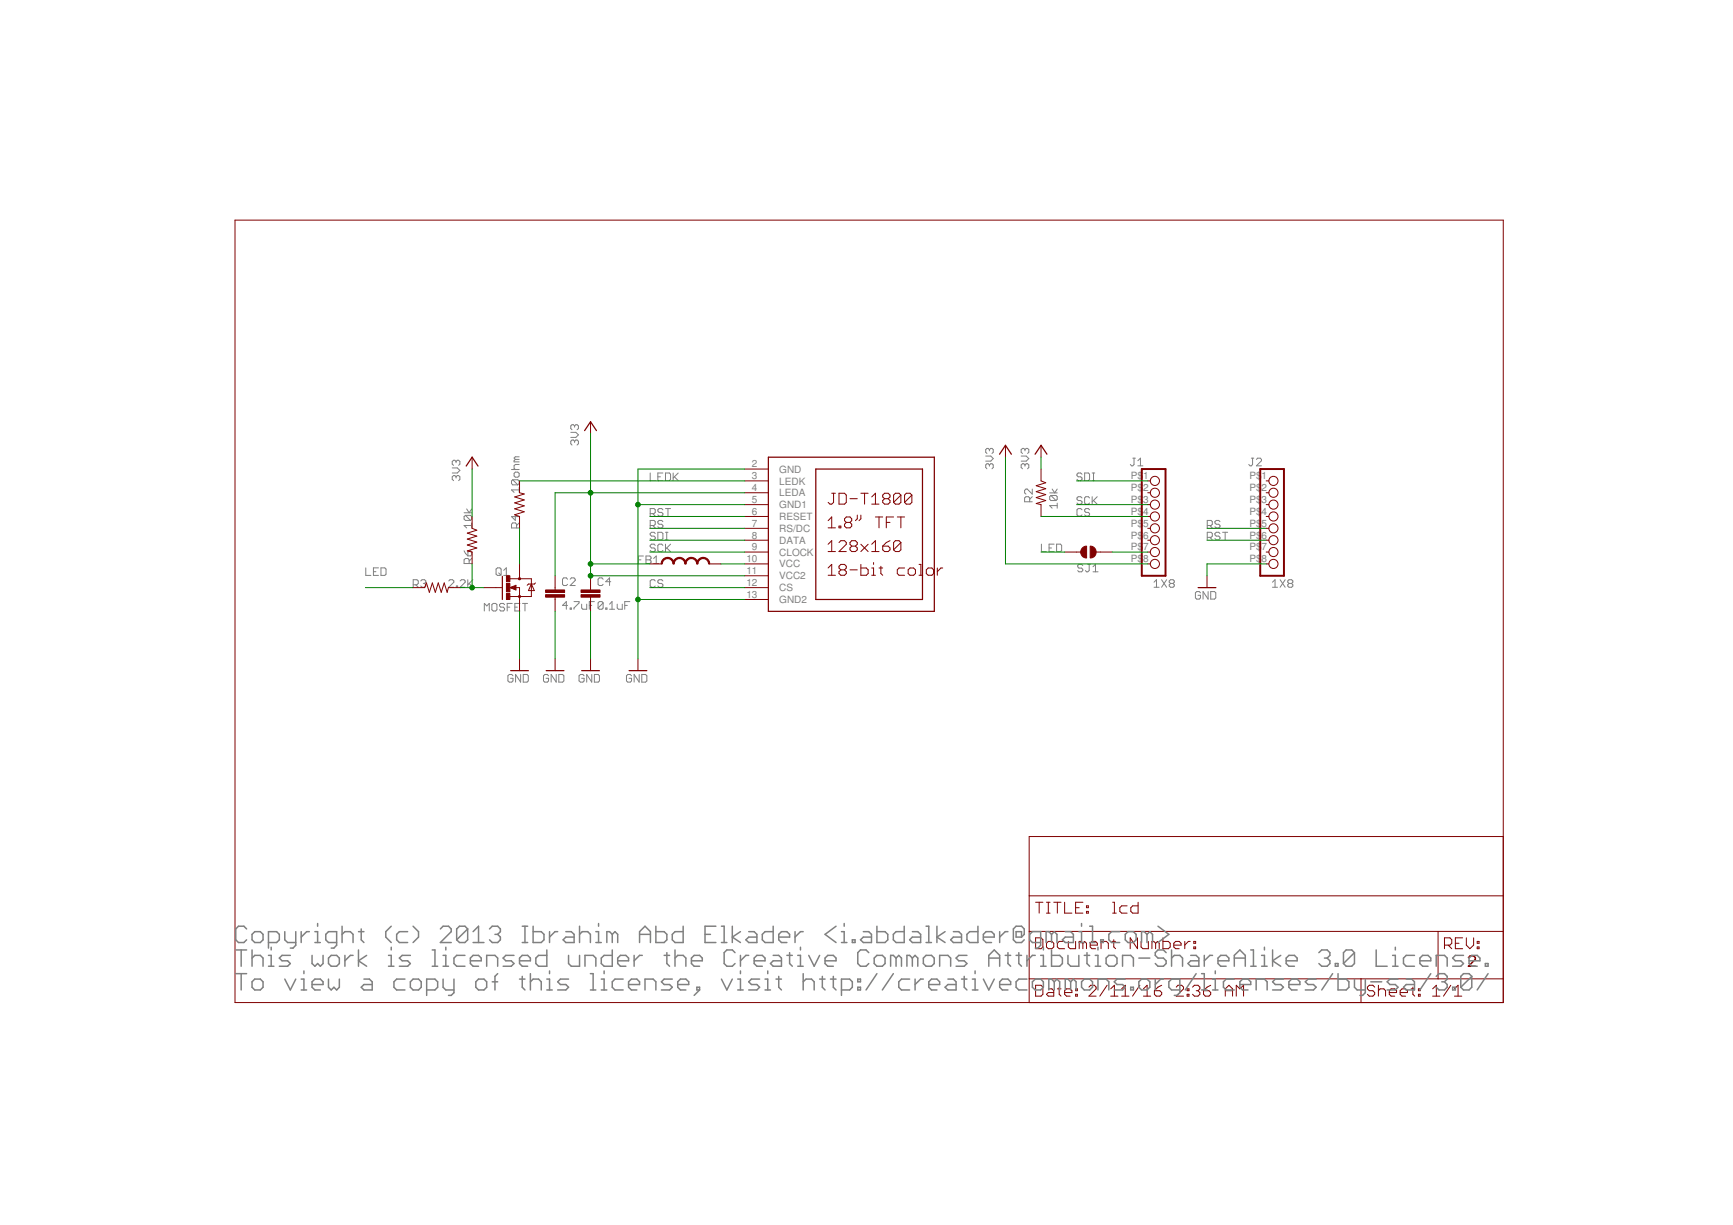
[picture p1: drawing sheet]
<?xml version="1.0" encoding="utf-8"?>
<!DOCTYPE eagle SYSTEM "eagle.dtd">
<eagle version="6.1">
<drawing>
<settings>
<setting alwaysvectorfont="no"/>
<setting verticaltext="up"/>
</settings>
<grid distance="0.1" unitdist="inch" unit="inch" style="lines" multiple="1" display="no" altdistance="0.01" altunitdist="inch" altunit="inch"/>
<schematic xreflabel="%F%N/%S.%C%R" xrefpart="/%S.%C%R">
<libraries>
<library name="SparkFun">
<symbols>
<symbol name="GND">
<wire x1="-1.905" y1="0" x2="1.905" y2="0" width="0.254" layer="94"/>
<text x="-2.54" y="-2.54" size="1.778" layer="96">&gt;VALUE</text>
<pin name="GND" x="0" y="2.54" visible="off" length="short" direction="sup" rot="R270"/>
</symbol>
</symbols>
<devicesets>
<deviceset name="GND" prefix="GND">
<gates>
<gate name="1" symbol="GND" x="0" y="0"/>
</gates>
<devices>
<device name="">
<technologies>
<technology name=""/>
</technologies>
</device>
</devices>
</deviceset>
</devicesets>
</library>
<library name="sfe">
<symbols>
<symbol name="CAP">
<wire x1="0" y1="2.54" x2="0" y2="2.032" width="0.1524" layer="94"/>
<wire x1="0" y1="0" x2="0" y2="0.508" width="0.1524" layer="94"/>
<text x="1.524" y="2.921" size="1.778" layer="95">&gt;NAME</text>
<text x="1.524" y="-2.159" size="1.778" layer="96">&gt;VALUE</text>
<rectangle x1="-2.032" y1="0.508" x2="2.032" y2="1.016" layer="94"/>
<rectangle x1="-2.032" y1="1.524" x2="2.032" y2="2.032" layer="94"/>
<pin name="1" x="0" y="5.08" visible="off" length="short" direction="pas" swaplevel="1" rot="R270"/>
<pin name="2" x="0" y="-2.54" visible="off" length="short" direction="pas" swaplevel="1" rot="R90"/>
</symbol>
<symbol name="RESISTOR">
<wire x1="-2.54" y1="0" x2="-2.159" y2="1.016" width="0.1524" layer="94"/>
<wire x1="-2.159" y1="1.016" x2="-1.524" y2="-1.016" width="0.1524" layer="94"/>
<wire x1="-1.524" y1="-1.016" x2="-0.889" y2="1.016" width="0.1524" layer="94"/>
<wire x1="-0.889" y1="1.016" x2="-0.254" y2="-1.016" width="0.1524" layer="94"/>
<wire x1="-0.254" y1="-1.016" x2="0.381" y2="1.016" width="0.1524" layer="94"/>
<wire x1="0.381" y1="1.016" x2="1.016" y2="-1.016" width="0.1524" layer="94"/>
<wire x1="1.016" y1="-1.016" x2="1.651" y2="1.016" width="0.1524" layer="94"/>
<wire x1="1.651" y1="1.016" x2="2.286" y2="-1.016" width="0.1524" layer="94"/>
<wire x1="2.286" y1="-1.016" x2="2.54" y2="0" width="0.1524" layer="94"/>
<text x="-3.81" y="1.4986" size="1.778" layer="95">&gt;NAME</text>
<text x="-3.81" y="-3.302" size="1.778" layer="96">&gt;VALUE</text>
<pin name="2" x="5.08" y="0" visible="off" length="short" direction="pas" swaplevel="1" rot="R180"/>
<pin name="1" x="-5.08" y="0" visible="off" length="short" direction="pas" swaplevel="1"/>
</symbol>
<symbol name="INDUCTOR">
<wire x1="0" y1="5.08" x2="1.27" y2="3.81" width="0.254" layer="94" curve="-90" cap="flat"/>
<wire x1="0" y1="2.54" x2="1.27" y2="3.81" width="0.254" layer="94" curve="90" cap="flat"/>
<wire x1="0" y1="2.54" x2="1.27" y2="1.27" width="0.254" layer="94" curve="-90" cap="flat"/>
<wire x1="0" y1="0" x2="1.27" y2="1.27" width="0.254" layer="94" curve="90" cap="flat"/>
<wire x1="0" y1="0" x2="1.27" y2="-1.27" width="0.254" layer="94" curve="-90" cap="flat"/>
<wire x1="0" y1="-2.54" x2="1.27" y2="-1.27" width="0.254" layer="94" curve="90" cap="flat"/>
<wire x1="0" y1="-2.54" x2="1.27" y2="-3.81" width="0.254" layer="94" curve="-90" cap="flat"/>
<wire x1="0" y1="-5.08" x2="1.27" y2="-3.81" width="0.254" layer="94" curve="90" cap="flat"/>
<text x="2.54" y="5.08" size="1.778" layer="95">&gt;NAME</text>
<text x="2.54" y="-5.08" size="1.778" layer="96">&gt;VALUE</text>
<pin name="1" x="0" y="7.62" visible="off" length="short" direction="pas" swaplevel="1" rot="R270"/>
<pin name="2" x="0" y="-7.62" visible="off" length="short" direction="pas" swaplevel="1" rot="R90"/>
</symbol>
<symbol name="MOSFET-NCHANNEL">
<wire x1="-3.6576" y1="2.413" x2="-3.6576" y2="-2.54" width="0.254" layer="94"/>
<wire x1="0" y1="1.905" x2="-2.0066" y2="1.905" width="0.1524" layer="94"/>
<wire x1="0" y1="0" x2="0" y2="-1.905" width="0.1524" layer="94"/>
<wire x1="-2.032" y1="-1.905" x2="0" y2="-1.905" width="0.1524" layer="94"/>
<wire x1="0" y1="2.54" x2="0" y2="1.905" width="0.1524" layer="94"/>
<wire x1="0" y1="1.905" x2="2.54" y2="1.905" width="0.1524" layer="94"/>
<wire x1="2.54" y1="-1.905" x2="0" y2="-1.905" width="0.1524" layer="94"/>
<wire x1="0" y1="-1.905" x2="0" y2="-2.54" width="0.1524" layer="94"/>
<wire x1="-3.81" y1="0" x2="-5.08" y2="0" width="0.1524" layer="94"/>
<wire x1="-2.032" y1="0" x2="-0.762" y2="-0.508" width="0.1524" layer="94"/>
<wire x1="-0.762" y1="-0.508" x2="-0.762" y2="0.508" width="0.1524" layer="94"/>
<wire x1="-0.762" y1="0.508" x2="-2.032" y2="0" width="0.1524" layer="94"/>
<wire x1="-0.889" y1="0" x2="0" y2="0" width="0.1524" layer="94"/>
<wire x1="-0.889" y1="0.254" x2="-1.778" y2="0" width="0.3048" layer="94"/>
<wire x1="-1.778" y1="0" x2="-0.889" y2="-0.254" width="0.3048" layer="94"/>
<wire x1="-0.889" y1="-0.254" x2="-0.889" y2="0" width="0.3048" layer="94"/>
<wire x1="-0.889" y1="0" x2="-1.143" y2="0" width="0.3048" layer="94"/>
<wire x1="2.54" y1="1.905" x2="2.54" y2="0.762" width="0.1524" layer="94"/>
<wire x1="2.54" y1="0.762" x2="2.54" y2="-1.905" width="0.1524" layer="94"/>
<wire x1="2.54" y1="0.762" x2="1.905" y2="-0.635" width="0.1524" layer="94"/>
<wire x1="1.905" y1="-0.635" x2="3.175" y2="-0.635" width="0.1524" layer="94"/>
<wire x1="3.175" y1="-0.635" x2="2.54" y2="0.762" width="0.1524" layer="94"/>
<wire x1="1.905" y1="0.762" x2="2.54" y2="0.762" width="0.1524" layer="94"/>
<wire x1="2.54" y1="0.762" x2="3.175" y2="0.762" width="0.1524" layer="94"/>
<wire x1="3.175" y1="0.762" x2="3.429" y2="1.016" width="0.1524" layer="94"/>
<wire x1="1.905" y1="0.762" x2="1.651" y2="0.508" width="0.1524" layer="94"/>
<circle x="0" y="-1.905" radius="0.127" width="0.4064" layer="94"/>
<circle x="0" y="1.905" radius="0.127" width="0.4064" layer="94"/>
<text x="5.08" y="2.54" size="1.778" layer="95">&gt;NAME</text>
<text x="5.08" y="0" size="1.778" layer="96">&gt;VALUE</text>
<text x="-1.27" y="2.54" size="0.8128" layer="93">D</text>
<text x="-1.27" y="-3.556" size="0.8128" layer="93">S</text>
<text x="-5.08" y="-1.27" size="0.8128" layer="93">G</text>
<rectangle x1="-2.794" y1="-2.54" x2="-2.032" y2="-1.27" layer="94"/>
<rectangle x1="-2.794" y1="1.27" x2="-2.032" y2="2.54" layer="94"/>
<rectangle x1="-2.794" y1="-0.889" x2="-2.032" y2="0.889" layer="94"/>
<pin name="G" x="-7.62" y="0" visible="off" length="short" direction="pas"/>
<pin name="D" x="0" y="5.08" visible="off" length="short" direction="pas" rot="R270"/>
<pin name="S" x="0" y="-5.08" visible="off" length="short" direction="pas" rot="R90"/>
</symbol>
<symbol name="SJ">
<wire x1="0.381" y1="0.635" x2="0.381" y2="-0.635" width="1.27" layer="94" curve="-180" cap="flat"/>
<wire x1="-0.381" y1="-0.635" x2="-0.381" y2="0.635" width="1.27" layer="94" curve="-180" cap="flat"/>
<wire x1="2.54" y1="0" x2="1.651" y2="0" width="0.1524" layer="94"/>
<wire x1="-2.54" y1="0" x2="-1.651" y2="0" width="0.1524" layer="94"/>
<text x="-2.54" y="2.54" size="1.778" layer="95">&gt;NAME</text>
<pin name="2" x="5.08" y="0" visible="off" length="short" direction="pas" swaplevel="1" rot="R180"/>
<pin name="1" x="-5.08" y="0" visible="off" length="short" direction="pas" swaplevel="1"/>
</symbol>
</symbols>
<devicesets>
<deviceset name="CAP" prefix="C" uservalue="yes">
<gates>
<gate name="G$1" symbol="CAP" x="0" y="0"/>
</gates>
<devices>
<device name="PTH" package="CAP-PTH-SMALL">
<connects>
<connect gate="G$1" pin="1" pad="1"/>
<connect gate="G$1" pin="2" pad="2"/>
</connects>
<technologies>
<technology name=""/>
</technologies>
</device>
<device name="PTH2" package="CAP-PTH-SMALL2">
<connects>
<connect gate="G$1" pin="1" pad="1"/>
<connect gate="G$1" pin="2" pad="2"/>
</connects>
<technologies>
<technology name=""/>
</technologies>
</device>
<device name="0805" package="0805">
<connects>
<connect gate="G$1" pin="1" pad="1"/>
<connect gate="G$1" pin="2" pad="2"/>
</connects>
<technologies>
<technology name=""/>
</technologies>
</device>
<device name="PTH3" package="CAP-PTH-LARGE">
<connects>
<connect gate="G$1" pin="1" pad="1"/>
<connect gate="G$1" pin="2" pad="2"/>
</connects>
<technologies>
<technology name=""/>
</technologies>
</device>
<device name="SMD" package="GRM43D">
<connects>
<connect gate="G$1" pin="1" pad="A"/>
<connect gate="G$1" pin="2" pad="C"/>
</connects>
<technologies>
<technology name=""/>
</technologies>
</device>
<device name="0603-CAP" package="0603-CAP">
<connects>
<connect gate="G$1" pin="1" pad="1"/>
<connect gate="G$1" pin="2" pad="2"/>
</connects>
<technologies>
<technology name=""/>
</technologies>
</device>
<device name="0402-CAP" package="0402-CAP">
<connects>
<connect gate="G$1" pin="1" pad="1"/>
<connect gate="G$1" pin="2" pad="2"/>
</connects>
<technologies>
<technology name=""/>
</technologies>
</device>
<device name="PTH1" package="CAP-PTH-5MM">
<connects>
<connect gate="G$1" pin="1" pad="1"/>
<connect gate="G$1" pin="2" pad="2"/>
</connects>
<technologies>
<technology name=""/>
</technologies>
</device>
<device name="_" package="AXIAL-5MM">
<connects>
<connect gate="G$1" pin="1" pad="P$1"/>
<connect gate="G$1" pin="2" pad="P$2"/>
</connects>
<technologies>
<technology name=""/>
</technologies>
</device>
<device name="1210" package="1210">
<connects>
<connect gate="G$1" pin="1" pad="1"/>
<connect gate="G$1" pin="2" pad="2"/>
</connects>
<technologies>
<technology name=""/>
</technologies>
</device>
<device name="1206" package="1206">
<connects>
<connect gate="G$1" pin="1" pad="1"/>
<connect gate="G$1" pin="2" pad="2"/>
</connects>
<technologies>
<technology name=""/>
</technologies>
</device>
<device name="ASMD" package="CTZ3">
<connects>
<connect gate="G$1" pin="1" pad="+"/>
<connect gate="G$1" pin="2" pad="-"/>
</connects>
<technologies>
<technology name=""/>
</technologies>
</device>
</devices>
</deviceset>
<deviceset name="RESISTOR" prefix="R" uservalue="yes">
<gates>
<gate name="G$1" symbol="RESISTOR" x="0" y="0"/>
</gates>
<devices>
<device name="1206" package="1206">
<connects>
<connect gate="G$1" pin="1" pad="1"/>
<connect gate="G$1" pin="2" pad="2"/>
</connects>
<technologies>
<technology name=""/>
</technologies>
</device>
<device name="AXIAL-0.3" package="AXIAL-0.3">
<connects>
<connect gate="G$1" pin="1" pad="P$1"/>
<connect gate="G$1" pin="2" pad="P$2"/>
</connects>
<technologies>
<technology name=""/>
</technologies>
</device>
<device name="2010" package="R2010">
<connects>
<connect gate="G$1" pin="1" pad="1"/>
<connect gate="G$1" pin="2" pad="2"/>
</connects>
<technologies>
<technology name=""/>
</technologies>
</device>
<device name="0805-RES" package="0805">
<connects>
<connect gate="G$1" pin="1" pad="1"/>
<connect gate="G$1" pin="2" pad="2"/>
</connects>
<technologies>
<technology name=""/>
</technologies>
</device>
<device name="0603-RES" package="0603-RES">
<connects>
<connect gate="G$1" pin="1" pad="1"/>
<connect gate="G$1" pin="2" pad="2"/>
</connects>
<technologies>
<technology name=""/>
</technologies>
</device>
<device name="0402-RES" package="0402-RES">
<connects>
<connect gate="G$1" pin="1" pad="1"/>
<connect gate="G$1" pin="2" pad="2"/>
</connects>
<technologies>
<technology name=""/>
</technologies>
</device>
<device name="PTH-1/6W" package="1/6W-RES">
<connects>
<connect gate="G$1" pin="1" pad="1"/>
<connect gate="G$1" pin="2" pad="2"/>
</connects>
<technologies>
<technology name=""/>
</technologies>
</device>
<device name="2512" package="R2512">
<connects>
<connect gate="G$1" pin="1" pad="1"/>
<connect gate="G$1" pin="2" pad="2"/>
</connects>
<technologies>
<technology name=""/>
</technologies>
</device>
<device name="PTH-1/4W" package="AXIAL-0.4">
<connects>
<connect gate="G$1" pin="1" pad="P$1"/>
<connect gate="G$1" pin="2" pad="P$2"/>
</connects>
<technologies>
<technology name=""/>
</technologies>
</device>
<device name="PTH-1/2W" package="AXIAL-0.5">
<connects>
<connect gate="G$1" pin="1" pad="P$1"/>
<connect gate="G$1" pin="2" pad="P$2"/>
</connects>
<technologies>
<technology name=""/>
</technologies>
</device>
<device name="PTH-1W" package="AXIAL-0.6">
<connects>
<connect gate="G$1" pin="1" pad="P$1"/>
<connect gate="G$1" pin="2" pad="P$2"/>
</connects>
<technologies>
<technology name=""/>
</technologies>
</device>
<device name="PTH-2W" package="AXIAL-0.8">
<connects>
<connect gate="G$1" pin="1" pad="P$1"/>
<connect gate="G$1" pin="2" pad="P$2"/>
</connects>
<technologies>
<technology name=""/>
</technologies>
</device>
</devices>
</deviceset>
<deviceset name="INDUCTOR" prefix="L" uservalue="yes">
<gates>
<gate name="G$1" symbol="INDUCTOR" x="0" y="0"/>
</gates>
<devices>
<device name="H*" package="INDUCTOR-1206">
<connects>
<connect gate="G$1" pin="1" pad="P$1"/>
<connect gate="G$1" pin="2" pad="P$2"/>
</connects>
<technologies>
<technology name="1206"/>
</technologies>
</device>
<device name="0603" package="0603">
<connects>
<connect gate="G$1" pin="1" pad="1"/>
<connect gate="G$1" pin="2" pad="2"/>
</connects>
<technologies>
<technology name=""/>
</technologies>
</device>
<device name="CR54" package="CR54">
<connects>
<connect gate="G$1" pin="1" pad="P$1"/>
<connect gate="G$1" pin="2" pad="P$2"/>
</connects>
<technologies>
<technology name=""/>
</technologies>
</device>
<device name="PWR" package="CDRH125">
<connects>
<connect gate="G$1" pin="1" pad="1"/>
<connect gate="G$1" pin="2" pad="2"/>
</connects>
<technologies>
<technology name=""/>
</technologies>
</device>
<device name="0402" package="C0402">
<connects>
<connect gate="G$1" pin="1" pad="1"/>
<connect gate="G$1" pin="2" pad="2"/>
</connects>
<technologies>
<technology name=""/>
</technologies>
</device>
<device name="-B82462G" package="B82462G">
<connects>
<connect gate="G$1" pin="1" pad="P$1"/>
<connect gate="G$1" pin="2" pad="P$2"/>
</connects>
<technologies>
<technology name=""/>
</technologies>
</device>
<device name="CR75" package="CR75">
<connects>
<connect gate="G$1" pin="1" pad="P$1"/>
<connect gate="G$1" pin="2" pad="P$2"/>
</connects>
<technologies>
<technology name=""/>
</technologies>
</device>
<device name="1210" package="1210">
<connects>
<connect gate="G$1" pin="1" pad="1"/>
<connect gate="G$1" pin="2" pad="2"/>
</connects>
<technologies>
<technology name=""/>
</technologies>
</device>
<device name="1007" package="1007">
<connects>
<connect gate="G$1" pin="1" pad="1"/>
<connect gate="G$1" pin="2" pad="2"/>
</connects>
<technologies>
<technology name=""/>
</technologies>
</device>
<device name="_" package="COOPER_UP4B">
<connects>
<connect gate="G$1" pin="1" pad="1"/>
<connect gate="G$1" pin="2" pad="2"/>
</connects>
<technologies>
<technology name=""/>
</technologies>
</device>
<device name="-" package="CDRH3D28">
<connects>
<connect gate="G$1" pin="1" pad="1"/>
<connect gate="G$1" pin="2" pad="2"/>
</connects>
<technologies>
<technology name=""/>
</technologies>
</device>
<device name="0805" package="0805">
<connects>
<connect gate="G$1" pin="1" pad="1"/>
<connect gate="G$1" pin="2" pad="2"/>
</connects>
<technologies>
<technology name=""/>
</technologies>
</device>
<device name="CR75_V2" package="CR75_V2">
<connects>
<connect gate="G$1" pin="1" pad="P$1"/>
<connect gate="G$1" pin="2" pad="P$2"/>
</connects>
<technologies>
<technology name=""/>
</technologies>
</device>
<device name="." package="CDRH2D09">
<connects>
<connect gate="G$1" pin="1" pad="P$1"/>
<connect gate="G$1" pin="2" pad="P$2"/>
</connects>
<technologies>
<technology name=""/>
</technologies>
</device>
</devices>
</deviceset>
<deviceset name="MOSFET-NCHANNEL" prefix="Q">
<gates>
<gate name="G$1" symbol="MOSFET-NCHANNEL" x="0" y="0"/>
</gates>
<devices>
<device name="SMD" package="SOT23-3">
<connects>
<connect gate="G$1" pin="D" pad="3"/>
<connect gate="G$1" pin="G" pad="1"/>
<connect gate="G$1" pin="S" pad="2"/>
</connects>
<technologies>
<technology name=""/>
</technologies>
</device>
<device name="PTH" package="TO-92">
<connects>
<connect gate="G$1" pin="D" pad="1"/>
<connect gate="G$1" pin="G" pad="3"/>
<connect gate="G$1" pin="S" pad="2"/>
</connects>
<technologies>
<technology name=""/>
</technologies>
</device>
<device name="FDD8580" package="DPAK">
<connects>
<connect gate="G$1" pin="D" pad="4"/>
<connect gate="G$1" pin="G" pad="1"/>
<connect gate="G$1" pin="S" pad="3"/>
</connects>
<technologies>
<technology name=""/>
</technologies>
</device>
</devices>
</deviceset>
<deviceset name="SOLDERJUMPER" prefix="SJ">
<gates>
<gate name="1" symbol="SJ" x="0" y="0"/>
</gates>
<devices>
<device name="NC" package="SJ_2S">
<connects>
<connect gate="1" pin="1" pad="1"/>
<connect gate="1" pin="2" pad="2"/>
</connects>
<technologies>
<technology name=""/>
</technologies>
</device>
<device name="TRACE" package="SJ_2S-TRACE">
<connects>
<connect gate="1" pin="1" pad="1"/>
<connect gate="1" pin="2" pad="2"/>
</connects>
<technologies>
<technology name=""/>
</technologies>
</device>
<device name="NC2" package="SJ_2S-NOTRACE">
<connects>
<connect gate="1" pin="1" pad="1"/>
<connect gate="1" pin="2" pad="2"/>
</connects>
<technologies>
<technology name=""/>
</technologies>
</device>
<device name="NO" package="SJ_2S-NO">
<connects>
<connect gate="1" pin="1" pad="1"/>
<connect gate="1" pin="2" pad="2"/>
</connects>
<technologies>
<technology name=""/>
</technologies>
</device>
</devices>
</deviceset>
</devicesets>
</library>
<library name="frames">
<symbols>
<symbol name="DINA3_L">
<frame x1="0" y1="0" x2="388.62" y2="264.16" columns="4" rows="4" layer="94" border-left="no" border-top="no" border-right="no" border-bottom="no"/>
</symbol>
<symbol name="DOCFIELD">
<wire x1="0" y1="0" x2="71.12" y2="0" width="0.1016" layer="94"/>
<wire x1="101.6" y1="15.24" x2="87.63" y2="15.24" width="0.1016" layer="94"/>
<wire x1="0" y1="0" x2="0" y2="5.08" width="0.1016" layer="94"/>
<wire x1="0" y1="5.08" x2="71.12" y2="5.08" width="0.1016" layer="94"/>
<wire x1="0" y1="5.08" x2="0" y2="15.24" width="0.1016" layer="94"/>
<wire x1="101.6" y1="15.24" x2="101.6" y2="5.08" width="0.1016" layer="94"/>
<wire x1="71.12" y1="5.08" x2="71.12" y2="0" width="0.1016" layer="94"/>
<wire x1="71.12" y1="5.08" x2="87.63" y2="5.08" width="0.1016" layer="94"/>
<wire x1="71.12" y1="0" x2="101.6" y2="0" width="0.1016" layer="94"/>
<wire x1="87.63" y1="15.24" x2="87.63" y2="5.08" width="0.1016" layer="94"/>
<wire x1="87.63" y1="15.24" x2="0" y2="15.24" width="0.1016" layer="94"/>
<wire x1="87.63" y1="5.08" x2="101.6" y2="5.08" width="0.1016" layer="94"/>
<wire x1="101.6" y1="5.08" x2="101.6" y2="0" width="0.1016" layer="94"/>
<wire x1="0" y1="15.24" x2="0" y2="22.86" width="0.1016" layer="94"/>
<wire x1="101.6" y1="35.56" x2="0" y2="35.56" width="0.1016" layer="94"/>
<wire x1="101.6" y1="35.56" x2="101.6" y2="22.86" width="0.1016" layer="94"/>
<wire x1="0" y1="22.86" x2="101.6" y2="22.86" width="0.1016" layer="94"/>
<wire x1="0" y1="22.86" x2="0" y2="35.56" width="0.1016" layer="94"/>
<wire x1="101.6" y1="22.86" x2="101.6" y2="15.24" width="0.1016" layer="94"/>
<text x="1.27" y="1.27" size="2.54" layer="94" font="vector">Date:</text>
<text x="12.7" y="1.27" size="2.54" layer="94" font="vector">&gt;LAST_DATE_TIME</text>
<text x="72.39" y="1.27" size="2.54" layer="94" font="vector">Sheet:</text>
<text x="86.36" y="1.27" size="2.54" layer="94" font="vector">&gt;SHEET</text>
<text x="88.9" y="11.43" size="2.54" layer="94" font="vector">REV:</text>
<text x="1.27" y="19.05" size="2.54" layer="94" font="vector">TITLE:</text>
<text x="1.27" y="11.43" size="2.54" layer="94" font="vector">Document Number:</text>
<text x="17.78" y="19.05" size="2.54" layer="94" font="vector">&gt;DRAWING_NAME</text>
</symbol>
</symbols>
<devicesets>
<deviceset name="DINA3_L" prefix="FRAME" uservalue="yes">
<gates>
<gate name="G$1" symbol="DINA3_L" x="0" y="0"/>
<gate name="G$2" symbol="DOCFIELD" x="287.02" y="0" addlevel="must"/>
</gates>
<devices>
<device name="">
<technologies>
<technology name=""/>
</technologies>
</device>
</devices>
</deviceset>
</devicesets>
</library>
<library name="supply1">
<symbols>
<symbol name="GND">
<wire x1="-1.905" y1="0" x2="1.905" y2="0" width="0.254" layer="94"/>
<text x="-2.54" y="-2.54" size="1.778" layer="96">&gt;VALUE</text>
<pin name="GND" x="0" y="2.54" visible="off" length="short" direction="sup" rot="R270"/>
</symbol>
</symbols>
<devicesets>
<deviceset name="GND" prefix="GND">
<gates>
<gate name="1" symbol="GND" x="0" y="0"/>
</gates>
<devices>
<device name="">
<technologies>
<technology name=""/>
</technologies>
</device>
</devices>
</deviceset>
</devicesets>
</library>
<library name="adafruit">
<symbols>
<symbol name="JD-T1800">
<wire x1="-17.78" y1="17.78" x2="17.78" y2="17.78" width="0.254" layer="94"/>
<wire x1="17.78" y1="17.78" x2="17.78" y2="-15.24" width="0.254" layer="94"/>
<wire x1="17.78" y1="-15.24" x2="-17.78" y2="-15.24" width="0.254" layer="94"/>
<wire x1="-17.78" y1="-15.24" x2="-17.78" y2="17.78" width="0.254" layer="94"/>
<wire x1="-7.62" y1="15.24" x2="15.24" y2="15.24" width="0.254" layer="94"/>
<wire x1="15.24" y1="15.24" x2="15.24" y2="-12.7" width="0.254" layer="94"/>
<wire x1="15.24" y1="-12.7" x2="-7.62" y2="-12.7" width="0.254" layer="94"/>
<wire x1="-7.62" y1="-12.7" x2="-7.62" y2="15.24" width="0.254" layer="94"/>
<text x="-5.08" y="7.62" size="2.54" layer="94">JD-T1800</text>
<text x="-5.08" y="-2.54" size="2.54" layer="94">128x160</text>
<text x="-5.08" y="-7.62" size="2.54" layer="94">18-bit color</text>
<text x="-5.08" y="2.54" size="2.54" layer="94">1.8" TFT</text>
<pin name="GND" x="-22.86" y="15.24" length="middle" direction="pwr"/>
<pin name="LEDK" x="-22.86" y="12.7" length="middle" direction="in"/>
<pin name="LEDA" x="-22.86" y="10.16" length="middle" direction="in"/>
<pin name="GND2" x="-22.86" y="-12.7" length="middle" direction="pwr"/>
<pin name="RESET" x="-22.86" y="5.08" length="middle" direction="in"/>
<pin name="RS/DC" x="-22.86" y="2.54" length="middle" direction="in"/>
<pin name="DATA" x="-22.86" y="0" length="middle"/>
<pin name="CLOCK" x="-22.86" y="-2.54" length="middle" direction="in"/>
<pin name="VCC" x="-22.86" y="-5.08" length="middle" direction="pwr"/>
<pin name="VCC2" x="-22.86" y="-7.62" length="middle" direction="pwr"/>
<pin name="CS" x="-22.86" y="-10.16" length="middle" direction="in"/>
<pin name="GND1" x="-22.86" y="7.62" length="middle" direction="pwr"/>
</symbol>
</symbols>
<devicesets>
<deviceset name="JD-T1800" prefix="LCD">
<gates>
<gate name="G$1" symbol="JD-T1800" x="0" y="-2.54"/>
</gates>
<devices>
<device name="" package="JD-T1800">
<connects>
<connect gate="G$1" pin="CLOCK" pad="9"/>
<connect gate="G$1" pin="CS" pad="12"/>
<connect gate="G$1" pin="DATA" pad="8"/>
<connect gate="G$1" pin="GND" pad="2"/>
<connect gate="G$1" pin="GND1" pad="5"/>
<connect gate="G$1" pin="GND2" pad="13"/>
<connect gate="G$1" pin="LEDA" pad="4"/>
<connect gate="G$1" pin="LEDK" pad="3"/>
<connect gate="G$1" pin="RESET" pad="6"/>
<connect gate="G$1" pin="RS/DC" pad="7"/>
<connect gate="G$1" pin="VCC" pad="10"/>
<connect gate="G$1" pin="VCC2" pad="11"/>
</connects>
<technologies>
<technology name=""/>
</technologies>
</device>
</devices>
</deviceset>
</devicesets>
</library>
<library name="supply">
<symbols>
<symbol name="3V3">
<wire x1="1.27" y1="-1.905" x2="0" y2="0" width="0.254" layer="94"/>
<wire x1="0" y1="0" x2="-1.27" y2="-1.905" width="0.254" layer="94"/>
<text x="-2.54" y="-5.08" size="1.778" layer="96" rot="R90">&gt;VALUE</text>
<pin name="3V3" x="0" y="-2.54" visible="off" length="short" direction="sup" rot="R90"/>
</symbol>
</symbols>
<devicesets>
<deviceset name="3V3" prefix="3V3">
<gates>
<gate name="G$1" symbol="3V3" x="0" y="0"/>
</gates>
<devices>
<device name="">
<technologies>
<technology name=""/>
</technologies>
</device>
</devices>
</deviceset>
</devicesets>
</library>
<library name="iofault">
<symbols>
<symbol name="GND">
<wire x1="-1.905" y1="0" x2="1.905" y2="0" width="0.254" layer="94"/>
<text x="-2.54" y="-2.54" size="1.778" layer="96">&gt;VALUE</text>
<pin name="GND" x="0" y="2.54" visible="off" length="short" direction="sup" rot="R270"/>
</symbol>
</symbols>
<devicesets>
<deviceset name="GND" prefix="GND">
<gates>
<gate name="1" symbol="GND" x="0" y="0"/>
</gates>
<devices>
<device name="">
<technologies>
<technology name=""/>
</technologies>
</device>
</devices>
</deviceset>
</devicesets>
</library>
<library name="sullins">
<symbols>
<symbol name="1X8">
<wire x1="-3.81" y1="-12.7" x2="1.27" y2="-12.7" width="0.4064" layer="94"/>
<wire x1="1.27" y1="-12.7" x2="1.27" y2="10.16" width="0.4064" layer="94"/>
<wire x1="1.27" y1="10.16" x2="-3.81" y2="10.16" width="0.4064" layer="94"/>
<wire x1="-3.81" y1="10.16" x2="-3.81" y2="-12.7" width="0.4064" layer="94"/>
<text x="-6.35" y="10.795" size="1.778" layer="95">&gt;NAME</text>
<text x="-1.27" y="-15.24" size="1.778" layer="96">&gt;VALUE</text>
<pin name="1" x="-2.54" y="7.62" visible="pad" length="short" direction="pas" function="dot"/>
<pin name="2" x="-2.54" y="5.08" visible="pad" length="short" direction="pas" function="dot"/>
<pin name="3" x="-2.54" y="2.54" visible="pad" length="short" direction="pas" function="dot"/>
<pin name="4" x="-2.54" y="0" visible="pad" length="short" direction="pas" function="dot"/>
<pin name="5" x="-2.54" y="-2.54" visible="pad" length="short" direction="pas" function="dot"/>
<pin name="6" x="-2.54" y="-5.08" visible="pad" length="short" direction="pas" function="dot"/>
<pin name="7" x="-2.54" y="-7.62" visible="pad" length="short" direction="pas" function="dot"/>
<pin name="8" x="-2.54" y="-10.16" visible="pad" length="short" direction="pas" function="dot"/>
</symbol>
</symbols>
<devicesets>
<deviceset name="1X8">
<gates>
<gate name="G$1" symbol="1X8" x="0" y="0"/>
</gates>
<devices>
<device name="" package="1X8">
<connects>
<connect gate="G$1" pin="1" pad="P$1"/>
<connect gate="G$1" pin="2" pad="P$2"/>
<connect gate="G$1" pin="3" pad="P$3"/>
<connect gate="G$1" pin="4" pad="P$4"/>
<connect gate="G$1" pin="5" pad="P$5"/>
<connect gate="G$1" pin="6" pad="P$6"/>
<connect gate="G$1" pin="7" pad="P$7"/>
<connect gate="G$1" pin="8" pad="P$8"/>
</connects>
<technologies>
<technology name=""/>
</technologies>
</device>
</devices>
</deviceset>
</devicesets>
</library>
</libraries>
<attributes>
</attributes>
<variantdefs>
</variantdefs>
<classes>
<class number="0" name="default" width="0" drill="0">
</class>
<class number="1" name="vcc" width="1.016" drill="0">
<clearance class="1" value="0.2032"/>
</class>
<class number="2" name="antenna" width="0.36321875" drill="0">
<clearance class="2" value="0.3048"/>
</class>
<class number="3" name="1.8v" width="0.4572" drill="0">
<clearance class="3" value="0.254"/>
</class>
</classes>
<parts>
<part name="FRAME1" library="frames" deviceset="DINA3_L" device=""/>
<part name="C4" library="sfe" deviceset="CAP" device="0603-CAP" value="0.1uF"/>
<part name="GND3" library="supply1" deviceset="GND" device=""/>
<part name="LCD1" library="adafruit" deviceset="JD-T1800" device=""/>
<part name="GND2" library="supply1" deviceset="GND" device=""/>
<part name="FB1" library="sfe" deviceset="INDUCTOR" device="0603"/>
<part name="3V2" library="supply" deviceset="3V3" device=""/>
<part name="GND1" library="SparkFun" deviceset="GND" device=""/>
<part name="C2" library="sfe" deviceset="CAP" device="0603-CAP" value="4.7uF"/>
<part name="R2" library="sfe" deviceset="RESISTOR" device="0603-RES" value="10k"/>
<part name="R3" library="sfe" deviceset="RESISTOR" device="0603-RES" value="2.2K"/>
<part name="Q1" library="sfe" deviceset="MOSFET-NCHANNEL" device="SMD" value="MOSFET"/>
<part name="GND36" library="iofault" deviceset="GND" device=""/>
<part name="R4" library="sfe" deviceset="RESISTOR" device="0603-RES" value="10ohm"/>
<part name="R6" library="sfe" deviceset="RESISTOR" device="0603-RES" value="10k"/>
<part name="SJ1" library="sfe" deviceset="SOLDERJUMPER" device="TRACE"/>
<part name="3V3" library="supply" deviceset="3V3" device=""/>
<part name="J1" library="sullins" deviceset="1X8" device=""/>
<part name="J2" library="sullins" deviceset="1X8" device=""/>
<part name="GND4" library="supply1" deviceset="GND" device=""/>
<part name="3V4" library="supply" deviceset="3V3" device=""/>
<part name="3V1" library="supply" deviceset="3V3" device=""/>
</parts>
<sheets>
<sheet>
<plain>
<wire x1="271.78" y1="167.64" x2="271.78" y2="0" width="0.1524" layer="94"/>
<wire x1="271.78" y1="0" x2="0" y2="0" width="0.1524" layer="94"/>
<text x="0" y="12.7" size="3.81" layer="150">Copyright (c) 2013 Ibrahim Abd Elkader &lt;i.abdalkader@gmail.com&gt;</text>
<text x="0" y="7.62" size="3.81" layer="150">This work is licensed under the Creative Commons Attribution-ShareAlike 3.0 License.</text>
<text x="0" y="2.54" size="3.81" layer="150">To view a copy of this license, visit http://creativecommons.org/licenses/by-sa/3.0/</text>
<text x="264.16" y="7.62" size="2.54" layer="94" ratio="12">2</text>
<wire x1="271.78" y1="167.64" x2="0" y2="167.64" width="0.1524" layer="94"/>
<wire x1="0" y1="167.64" x2="0" y2="0" width="0.1524" layer="94"/>
</plain>
<instances>
<instance part="FRAME1" gate="G$2" x="170.18" y="0"/>
<instance part="C4" gate="G$1" x="76.2" y="86.36"/>
<instance part="GND3" gate="1" x="76.2" y="71.12"/>
<instance part="LCD1" gate="G$1" x="132.08" y="99.06"/>
<instance part="GND2" gate="1" x="86.36" y="71.12"/>
<instance part="FB1" gate="G$1" x="96.52" y="93.98" smashed="yes" rot="R90">
<attribute name="NAME" x="86.36" y="93.98" size="1.778" layer="95"/>
<attribute name="VALUE" x="101.6" y="96.52" size="1.778" layer="96" rot="R90"/>
</instance>
<instance part="3V2" gate="G$1" x="76.2" y="124.46"/>
<instance part="GND1" gate="1" x="68.58" y="71.12"/>
<instance part="C2" gate="G$1" x="68.58" y="86.36"/>
<instance part="R2" gate="G$1" x="172.72" y="109.22" smashed="yes" rot="R270">
<attribute name="NAME" x="169.1386" y="110.49" size="1.778" layer="95" rot="R270"/>
<attribute name="VALUE" x="174.498" y="110.49" size="1.778" layer="96" rot="R270"/>
</instance>
<instance part="R3" gate="G$1" x="43.18" y="88.9" smashed="yes">
<attribute name="NAME" x="38.1" y="88.9" size="1.778" layer="95"/>
<attribute name="VALUE" x="45.72" y="88.9" size="1.778" layer="96"/>
</instance>
<instance part="Q1" gate="G$1" x="60.96" y="88.9" smashed="yes">
<attribute name="NAME" x="55.88" y="91.44" size="1.778" layer="95"/>
<attribute name="VALUE" x="53.34" y="83.82" size="1.778" layer="96"/>
</instance>
<instance part="GND36" gate="1" x="60.96" y="71.12"/>
<instance part="R4" gate="G$1" x="60.96" y="106.68" smashed="yes" rot="R90">
<attribute name="NAME" x="60.96" y="101.6" size="1.778" layer="95" rot="R90"/>
<attribute name="VALUE" x="60.96" y="109.22" size="1.778" layer="96" rot="R90"/>
</instance>
<instance part="R6" gate="G$1" x="50.8" y="99.06" smashed="yes" rot="R270">
<attribute name="NAME" x="50.8" y="93.98" size="1.778" layer="95" rot="R90"/>
<attribute name="VALUE" x="50.8" y="101.6" size="1.778" layer="96" rot="R90"/>
</instance>
<instance part="SJ1" gate="1" x="182.88" y="96.52" rot="R180"/>
<instance part="3V3" gate="G$1" x="172.72" y="119.38"/>
<instance part="J1" gate="G$1" x="198.12" y="104.14"/>
<instance part="J2" gate="G$1" x="223.52" y="104.14"/>
<instance part="GND4" gate="1" x="208.28" y="88.9"/>
<instance part="3V4" gate="G$1" x="165.1" y="119.38"/>
<instance part="3V1" gate="G$1" x="50.8" y="116.84"/>
</instances>
<busses>
</busses>
<nets>
<net name="GND" class="0">
<segment>
<pinref part="GND3" gate="1" pin="GND"/>
<wire x1="76.2" y1="73.66" x2="76.2" y2="83.82" width="0.1524" layer="91"/>
<pinref part="C4" gate="G$1" pin="2"/>
</segment>
<segment>
<pinref part="LCD1" gate="G$1" pin="GND2"/>
<wire x1="86.36" y1="114.3" x2="86.36" y2="106.68" width="0.1524" layer="91"/>
<wire x1="86.36" y1="106.68" x2="86.36" y2="86.36" width="0.1524" layer="91"/>
<wire x1="86.36" y1="86.36" x2="86.36" y2="73.66" width="0.1524" layer="91"/>
<wire x1="109.22" y1="86.36" x2="86.36" y2="86.36" width="0.1524" layer="91"/>
<pinref part="LCD1" gate="G$1" pin="GND1"/>
<wire x1="109.22" y1="106.68" x2="86.36" y2="106.68" width="0.1524" layer="91"/>
<junction x="86.36" y="86.36"/>
<junction x="86.36" y="106.68"/>
<pinref part="GND2" gate="1" pin="GND"/>
<pinref part="LCD1" gate="G$1" pin="GND"/>
<wire x1="109.22" y1="114.3" x2="86.36" y2="114.3" width="0.1524" layer="91"/>
</segment>
<segment>
<pinref part="C2" gate="G$1" pin="2"/>
<pinref part="GND1" gate="1" pin="GND"/>
<wire x1="68.58" y1="83.82" x2="68.58" y2="73.66" width="0.1524" layer="91"/>
</segment>
<segment>
<pinref part="Q1" gate="G$1" pin="S"/>
<wire x1="60.96" y1="83.82" x2="60.96" y2="73.66" width="0.1524" layer="91"/>
<pinref part="GND36" gate="1" pin="GND"/>
</segment>
<segment>
<pinref part="J2" gate="G$1" pin="8"/>
<pinref part="GND4" gate="1" pin="GND"/>
<wire x1="220.98" y1="93.98" x2="208.28" y2="93.98" width="0.1524" layer="91"/>
<wire x1="208.28" y1="93.98" x2="208.28" y2="91.44" width="0.1524" layer="91"/>
</segment>
</net>
<net name="RST" class="0">
<segment>
<pinref part="LCD1" gate="G$1" pin="RESET"/>
<wire x1="109.22" y1="104.14" x2="88.9" y2="104.14" width="0.1524" layer="91"/>
<label x="88.9" y="104.14" size="1.778" layer="95"/>
</segment>
<segment>
<pinref part="J2" gate="G$1" pin="6"/>
<wire x1="220.98" y1="99.06" x2="208.28" y2="99.06" width="0.1524" layer="91"/>
<label x="208.28" y="99.06" size="1.778" layer="95"/>
</segment>
</net>
<net name="RS" class="0">
<segment>
<pinref part="LCD1" gate="G$1" pin="RS/DC"/>
<wire x1="109.22" y1="101.6" x2="88.9" y2="101.6" width="0.1524" layer="91"/>
<label x="88.9" y="101.6" size="1.778" layer="95"/>
</segment>
<segment>
<pinref part="J2" gate="G$1" pin="5"/>
<wire x1="220.98" y1="101.6" x2="208.28" y2="101.6" width="0.1524" layer="91"/>
<label x="208.28" y="101.6" size="1.778" layer="95"/>
</segment>
</net>
<net name="SDI" class="0">
<segment>
<pinref part="LCD1" gate="G$1" pin="DATA"/>
<wire x1="109.22" y1="99.06" x2="88.9" y2="99.06" width="0.1524" layer="91"/>
<label x="88.9" y="99.06" size="1.778" layer="95"/>
</segment>
<segment>
<pinref part="J1" gate="G$1" pin="1"/>
<wire x1="195.58" y1="111.76" x2="180.34" y2="111.76" width="0.1524" layer="91"/>
<label x="180.34" y="111.76" size="1.778" layer="95"/>
</segment>
</net>
<net name="SCK" class="0">
<segment>
<pinref part="LCD1" gate="G$1" pin="CLOCK"/>
<wire x1="109.22" y1="96.52" x2="88.9" y2="96.52" width="0.1524" layer="91"/>
<label x="88.9" y="96.52" size="1.778" layer="95"/>
</segment>
<segment>
<pinref part="J1" gate="G$1" pin="3"/>
<wire x1="195.58" y1="106.68" x2="180.34" y2="106.68" width="0.1524" layer="91"/>
<label x="180.34" y="106.68" size="1.778" layer="95"/>
</segment>
</net>
<net name="CS" class="0">
<segment>
<pinref part="LCD1" gate="G$1" pin="CS"/>
<wire x1="109.22" y1="88.9" x2="88.9" y2="88.9" width="0.1524" layer="91"/>
<label x="88.9" y="88.9" size="1.778" layer="95"/>
</segment>
<segment>
<pinref part="R2" gate="G$1" pin="2"/>
<pinref part="J1" gate="G$1" pin="4"/>
<wire x1="195.58" y1="104.14" x2="172.72" y2="104.14" width="0.1524" layer="91"/>
<label x="180.34" y="104.14" size="1.778" layer="95"/>
</segment>
</net>
<net name="VDDA" class="0">
<segment>
<pinref part="LCD1" gate="G$1" pin="VCC"/>
<pinref part="FB1" gate="G$1" pin="2"/>
<wire x1="109.22" y1="93.98" x2="104.14" y2="93.98" width="0.1524" layer="91"/>
</segment>
</net>
<net name="3V3" class="0">
<segment>
<pinref part="3V1" gate="G$1" pin="3V3"/>
<pinref part="R6" gate="G$1" pin="1"/>
<wire x1="50.8" y1="104.14" x2="50.8" y2="114.3" width="0.1524" layer="91"/>
</segment>
<segment>
<pinref part="LCD1" gate="G$1" pin="VCC2"/>
<wire x1="109.22" y1="91.44" x2="76.2" y2="91.44" width="0.1524" layer="91"/>
<wire x1="76.2" y1="91.44" x2="76.2" y2="93.98" width="0.1524" layer="91"/>
<pinref part="C4" gate="G$1" pin="1"/>
<wire x1="88.9" y1="93.98" x2="76.2" y2="93.98" width="0.1524" layer="91"/>
<junction x="76.2" y="91.44"/>
<junction x="76.2" y="93.98"/>
<pinref part="FB1" gate="G$1" pin="1"/>
<wire x1="76.2" y1="93.98" x2="76.2" y2="109.22" width="0.1524" layer="91"/>
<junction x="76.2" y="109.22"/>
<pinref part="3V2" gate="G$1" pin="3V3"/>
<pinref part="C2" gate="G$1" pin="1"/>
<wire x1="76.2" y1="121.92" x2="76.2" y2="109.22" width="0.1524" layer="91"/>
<wire x1="76.2" y1="109.22" x2="68.58" y2="109.22" width="0.1524" layer="91"/>
<wire x1="68.58" y1="109.22" x2="68.58" y2="91.44" width="0.1524" layer="91"/>
<pinref part="LCD1" gate="G$1" pin="LEDA"/>
<wire x1="109.22" y1="109.22" x2="76.2" y2="109.22" width="0.1524" layer="91"/>
</segment>
<segment>
<pinref part="R2" gate="G$1" pin="1"/>
<pinref part="3V3" gate="G$1" pin="3V3"/>
<wire x1="172.72" y1="116.84" x2="172.72" y2="114.3" width="0.1524" layer="91"/>
</segment>
<segment>
<pinref part="J1" gate="G$1" pin="8"/>
<wire x1="195.58" y1="93.98" x2="165.1" y2="93.98" width="0.1524" layer="91"/>
<wire x1="165.1" y1="93.98" x2="165.1" y2="116.84" width="0.1524" layer="91"/>
<pinref part="3V4" gate="G$1" pin="3V3"/>
</segment>
</net>
<net name="N$5" class="0">
<segment>
<pinref part="R3" gate="G$1" pin="2"/>
<pinref part="Q1" gate="G$1" pin="G"/>
<wire x1="48.26" y1="88.9" x2="50.8" y2="88.9" width="0.1524" layer="91"/>
<pinref part="R6" gate="G$1" pin="2"/>
<wire x1="50.8" y1="88.9" x2="53.34" y2="88.9" width="0.1524" layer="91"/>
<junction x="50.8" y="88.9"/>
<wire x1="50.8" y1="88.9" x2="50.8" y2="93.98" width="0.1524" layer="91"/>
</segment>
</net>
<net name="N$14" class="0">
<segment>
<pinref part="Q1" gate="G$1" pin="D"/>
<wire x1="60.96" y1="93.98" x2="60.96" y2="101.6" width="0.1524" layer="91"/>
<pinref part="R4" gate="G$1" pin="1"/>
</segment>
</net>
<net name="LED" class="0">
<segment>
<pinref part="R3" gate="G$1" pin="1"/>
<wire x1="27.94" y1="88.9" x2="38.1" y2="88.9" width="0.1524" layer="91"/>
<label x="27.94" y="91.44" size="1.778" layer="95"/>
</segment>
<segment>
<pinref part="SJ1" gate="1" pin="2"/>
<wire x1="177.8" y1="96.52" x2="172.72" y2="96.52" width="0.1524" layer="91"/>
<label x="172.72" y="96.52" size="1.778" layer="95"/>
</segment>
</net>
<net name="LEDK" class="0">
<segment>
<pinref part="LCD1" gate="G$1" pin="LEDK"/>
<label x="88.9" y="111.76" size="1.778" layer="95"/>
<pinref part="R4" gate="G$1" pin="2"/>
<wire x1="109.22" y1="111.76" x2="60.96" y2="111.76" width="0.1524" layer="91"/>
</segment>
</net>
<net name="N$2" class="0">
<segment>
<pinref part="J1" gate="G$1" pin="7"/>
<wire x1="195.58" y1="96.52" x2="187.96" y2="96.52" width="0.1524" layer="91"/>
<pinref part="SJ1" gate="1" pin="1"/>
</segment>
</net>
</nets>
</sheet>
</sheets>
</schematic>
</drawing>
</eagle>
